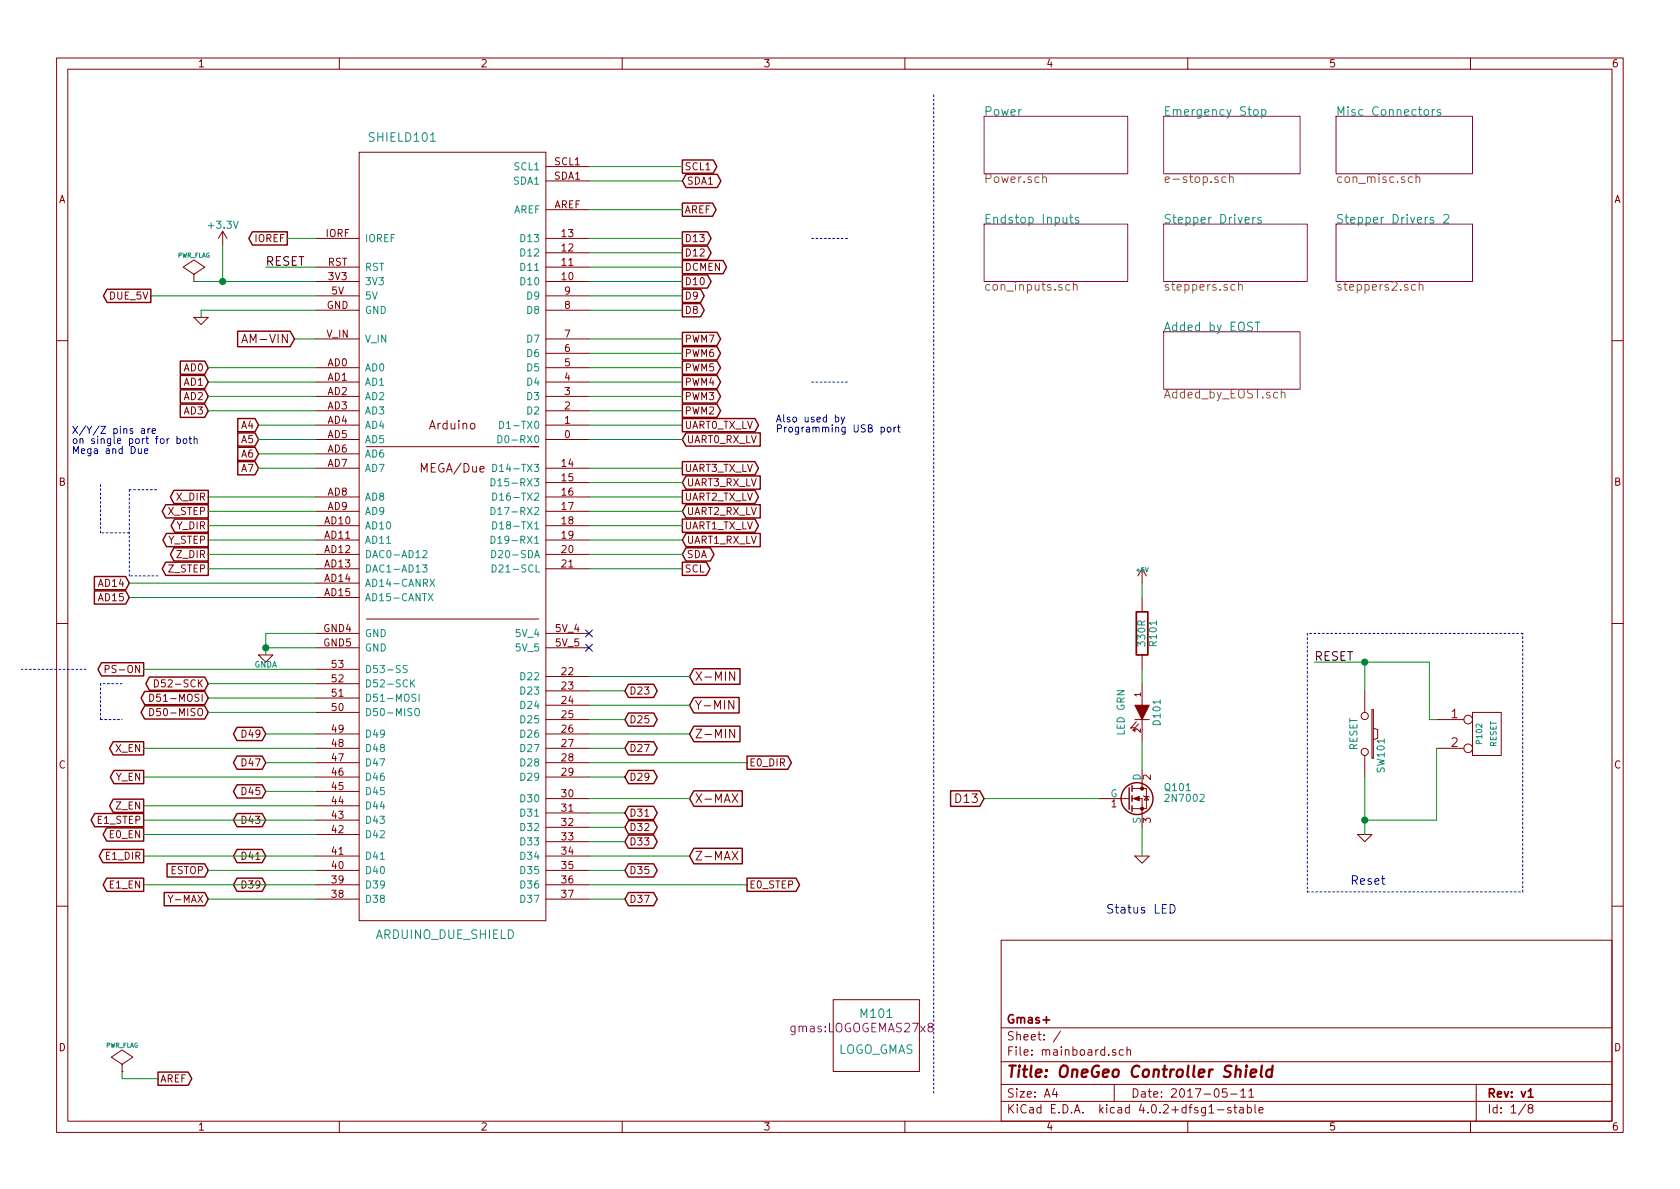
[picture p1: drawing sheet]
EESchema Schematic File Version 2
LIBS:mainboard-rescue
LIBS:power
LIBS:device
LIBS:transistors
LIBS:conn
LIBS:linear
LIBS:regul
LIBS:74xx
LIBS:cmos4000
LIBS:adc-dac
LIBS:memory
LIBS:xilinx
LIBS:microcontrollers
LIBS:dsp
LIBS:microchip
LIBS:analog_switches
LIBS:motorola
LIBS:texas
LIBS:intel
LIBS:audio
LIBS:interface
LIBS:digital-audio
LIBS:philips
LIBS:display
LIBS:cypress
LIBS:siliconi
LIBS:opto
LIBS:atmel
LIBS:contrib
LIBS:valves
LIBS:RMC
LIBS:arduino_shieldsNCL
LIBS:opendous
LIBS:m-bed
LIBS:stepper_drivers
LIBS:dc-dc-dsun
LIBS:gmas
LIBS:mainboard-cache
EELAYER 25 0
EELAYER END
$Descr A4 11693 8268
encoding utf-8
Sheet 1 8
Title "OneGeo Controller Shield"
Date "2017-05-11"
Rev "v1"
Comp "Gmas+"
Comment1 ""
Comment2 ""
Comment3 ""
Comment4 ""
$EndDescr
Text GLabel 900  4050 0    50   Input ~ 0
AD14
Text GLabel 900  4150 0    50   Input ~ 0
AD15
Text GLabel 1450 4750 0    50   BiDi ~ 0
D52-SCK
Text GLabel 1450 4950 0    50   BiDi ~ 0
D50-MISO
Text GLabel 4750 1250 2    50   BiDi ~ 0
SDA1
Text GLabel 4750 1150 2    50   Output ~ 0
SCL1
$Sheet
S 6850 800  1000 400 
U 5239FE5C
F0 "Power" 60
F1 "Power.sch" 60
$EndSheet
Text Notes 5400 3000 0    50   ~ 0
Also used by\nProgramming USB port
Text GLabel 4750 3750 2    50   Input ~ 0
UART1_RX_LV
Text GLabel 4750 3650 2    50   Output ~ 0
UART1_TX_LV
Text GLabel 2000 1650 0    50   Output ~ 0
IOREF
Text GLabel 2050 2350 0    60   Input ~ 0
AM-VIN
$Sheet
S 8100 1550 1000 400 
U 50FC2853
F0 "Stepper Drivers" 60
F1 "steppers.sch" 60
$EndSheet
$Sheet
S 8100 800  950  400 
U 5239FA54
F0 "Emergency Stop" 60
F1 "e-stop.sch" 60
$EndSheet
Text GLabel 1450 6050 0    50   Input ~ 0
ESTOP
$Sheet
S 9300 1550 950  400 
U 51B4E84F
F0 "Stepper Drivers 2" 60
F1 "steppers2.sch" 60
$EndSheet
Text Notes 500  3150 0    50   ~ 0
X/Y/Z pins are\non single port for both\nMega and Due
$Comp
L ARDUINO_DUE_SHIELD SHIELD101
U 1 1
P 3200 3800
F 0 "SHIELD101" H 2800 6650 60  0000 C CNN
F 1 "ARDUINO_DUE_SHIELD" H 3100 1100 60  0000 C CNN
F 2 "RMC:ARDUINO_MEGA_DUE_SHIELD_FOOTPRINT_RMC" H 3200 3800 60  0001 C CNN
F 3 "" H 3200 3800 60  0001 C CNN
	1    3200 3800
	1    0    0    -1  
$EndComp
Text GLabel 1450 4850 0    50   BiDi ~ 0
D51-MOSI
Text GLabel 1000 4650 0    50   Output ~ 0
PS-ON
Text GLabel 1800 3250 0    50   Input ~ 0
A7
Text GLabel 1800 3150 0    50   Input ~ 0
A6
Text GLabel 1450 2850 0    50   Input ~ 0
AD3
$Sheet
S 9300 800  950  400 
U 5176EFAC
F0 "Misc Connectors" 60
F1 "con_misc.sch" 60
$EndSheet
Text GLabel 4750 1850 2    50   Output ~ 0
DCMEN
$Comp
L LOGO_OSHW M101
U 1 1
P 6100 7200
F 0 "M101" H 6100 7350 60  0000 C CNN
F 1 "LOGO_GMAS" H 6100 7100 60  0000 C CNN
F 2 "gmas:LOGOGEMAS27x8" H 6000 7250 60  0000 C CNN
F 3 "" H 6100 7200 60  0001 C CNN
	1    6100 7200
	1    0    0    -1  
$EndComp
Text GLabel 4350 4800 2    50   BiDi ~ 0
D23
Text GLabel 4350 5000 2    50   BiDi ~ 0
D25
Text GLabel 4350 5200 2    50   BiDi ~ 0
D27
Text GLabel 4350 5400 2    50   BiDi ~ 0
D29
Text GLabel 4350 5650 2    50   BiDi ~ 0
D31
Text GLabel 4350 5850 2    50   BiDi ~ 0
D33
Text GLabel 4350 6050 2    50   BiDi ~ 0
D35
Text GLabel 4350 6250 2    50   BiDi ~ 0
D37
Text GLabel 1850 6150 0    50   BiDi ~ 0
D39
Text GLabel 1850 5950 0    50   BiDi ~ 0
D41
Text GLabel 1850 5700 0    50   BiDi ~ 0
D43
Text GLabel 1850 5500 0    50   BiDi ~ 0
D45
Text GLabel 1850 5300 0    50   BiDi ~ 0
D47
Text GLabel 1850 5100 0    50   BiDi ~ 0
D49
Text GLabel 1800 3050 0    50   Input ~ 0
A5
Text GLabel 1800 2950 0    50   Input ~ 0
A4
Text GLabel 4750 3050 2    50   Input ~ 0
UART0_RX_LV
Text GLabel 4750 2950 2    50   Output ~ 0
UART0_TX_LV
Text GLabel 4750 3950 2    50   Output ~ 0
SCL
Text GLabel 4750 3850 2    50   BiDi ~ 0
SDA
Text GLabel 4800 5100 2    60   Input ~ 0
Z-MIN
Text GLabel 4800 5950 2    60   Input ~ 0
Z-MAX
Text GLabel 1450 6250 0    50   Input ~ 0
Y-MAX
Text GLabel 4800 4900 2    60   Input ~ 0
Y-MIN
Text GLabel 4800 4700 2    60   Input ~ 0
X-MIN
Text GLabel 4800 5550 2    60   Input ~ 0
X-MAX
Text GLabel 4750 2450 2    50   Output ~ 0
PWM6
Text GLabel 4750 2550 2    50   Output ~ 0
PWM5
Text GLabel 4750 1950 2    50   Output ~ 0
D10
Text GLabel 4750 2350 2    50   Output ~ 0
PWM7
Text GLabel 4750 2750 2    50   Output ~ 0
PWM3
Text GLabel 4750 2650 2    50   Output ~ 0
PWM4
$Sheet
S 6850 1550 1000 400 
U 50FC37D4
F0 "Endstop Inputs" 60
F1 "con_inputs.sch" 60
$EndSheet
Text GLabel 1450 3950 0    50   Output ~ 0
Z_STEP
Text GLabel 1450 3850 0    50   Output ~ 0
Z_DIR
$Comp
L PWR_FLAG #FLG01
U 1 1
P 1350 1950
F 0 "#FLG01" H 1350 2045 30  0001 C CNN
F 1 "PWR_FLAG" H 1350 2130 30  0000 C CNN
F 2 "" H 1350 1950 60  0001 C CNN
F 3 "" H 1350 1950 60  0001 C CNN
	1    1350 1950
	1    0    0    -1  
$EndComp
Text GLabel 1000 5700 0    50   Output ~ 0
E1_STEP
Text GLabel 1000 5200 0    50   Output ~ 0
X_EN
Text GLabel 1000 5950 0    50   Output ~ 0
E1_DIR
Text GLabel 1000 6150 0    50   Output ~ 0
E1_EN
Text GLabel 5200 5300 2    50   Output ~ 0
E0_DIR
Text GLabel 5200 6150 2    50   Output ~ 0
E0_STEP
Text GLabel 1000 5800 0    50   Output ~ 0
E0_EN
Text GLabel 1450 2750 0    50   Input ~ 0
AD2
Text GLabel 1450 2650 0    50   Input ~ 0
AD1
Text GLabel 1450 2550 0    50   Input ~ 0
AD0
Text GLabel 1000 5600 0    50   Output ~ 0
Z_EN
Text GLabel 1450 3650 0    50   Output ~ 0
Y_DIR
Text GLabel 1450 3750 0    50   Output ~ 0
Y_STEP
Text GLabel 1000 5400 0    50   Output ~ 0
Y_EN
Text GLabel 1450 3450 0    50   Output ~ 0
X_DIR
Text GLabel 1450 3550 0    50   Output ~ 0
X_STEP
Text Notes 9400 6150 0    60   ~ 0
Reset
Text Notes 7700 6350 0    60   ~ 0
Status LED
$Comp
L GND-RESCUE-mainboard #PWR02
U 1 1
P 9500 5800
F 0 "#PWR02" H 9500 5800 30  0001 C CNN
F 1 "GND" H 9500 5730 30  0001 C CNN
F 2 "" H 9500 5800 60  0001 C CNN
F 3 "" H 9500 5800 60  0001 C CNN
	1    9500 5800
	1    0    0    -1  
$EndComp
$Comp
L SW_PUSH SW101
U 1 1
P 9500 5100
F 0 "SW101" H 9650 5210 50  0000 C CNN
F 1 "RESET" H 9500 5020 50  0000 C CNN
F 2 "RMC:SW_6x6_MULTI" H 9500 5100 60  0001 C CNN
F 3 "" H 9500 5100 60  0001 C CNN
	1    9500 5100
	0    1    1    0   
$EndComp
Text Label 9150 4600 0    60   ~ 0
RESET
Text Label 1850 1850 0    60   ~ 0
RESET
$Comp
L GND-RESCUE-mainboard #PWR03
U 1 1
P 7950 5950
F 0 "#PWR03" H 7950 5950 30  0001 C CNN
F 1 "GND" H 7950 5880 30  0001 C CNN
F 2 "" H 7950 5950 60  0001 C CNN
F 3 "" H 7950 5950 60  0001 C CNN
	1    7950 5950
	1    0    0    -1  
$EndComp
$Comp
L LED-RESCUE-mainboard D101
U 1 1
P 7950 4950
F 0 "D101" H 7950 5050 50  0000 C CNN
F 1 "LED GRN" H 7950 4800 50  0000 C CNN
F 2 "RMC:LED-0805_GREEN" H 7950 4600 60  0001 C CNN
F 3 "" H 7950 4950 60  0001 C CNN
	1    7950 4950
	0    1    1    0   
$EndComp
$Comp
L R-RESCUE-mainboard R101
U 1 1
P 7950 4400
F 0 "R101" V 8030 4400 50  0000 C CNN
F 1 "330R" V 7950 4400 50  0000 C CNN
F 2 "opendous:SM0805_Opendous" V 7500 4400 60  0001 C CNN
F 3 "" H 7950 4400 60  0001 C CNN
	1    7950 4400
	1    0    0    -1  
$EndComp
$Comp
L GND-RESCUE-mainboard #PWR04
U 1 1
P 1400 2200
F 0 "#PWR04" H 1400 2200 30  0001 C CNN
F 1 "GND" H 1400 2130 30  0001 C CNN
F 2 "" H 1400 2200 60  0001 C CNN
F 3 "" H 1400 2200 60  0001 C CNN
	1    1400 2200
	1    0    0    -1  
$EndComp
Text GLabel 4750 2050 2    50   Output ~ 0
D9
Text GLabel 4750 3350 2    50   Input ~ 0
UART3_RX_LV
Text GLabel 4750 3250 2    50   Output ~ 0
UART3_TX_LV
Text GLabel 4750 3550 2    50   Input ~ 0
UART2_RX_LV
Text GLabel 4750 3450 2    50   Output ~ 0
UART2_TX_LV
Text GLabel 4750 1750 2    50   Output ~ 0
D12
Text GLabel 4750 2150 2    50   Output ~ 0
D8
Text GLabel 4350 5750 2    50   BiDi ~ 0
D32
Text GLabel 4750 1650 2    50   Output ~ 0
D13
$Comp
L CONN_2 P102
U 1 1
P 10350 5100
F 0 "P102" V 10300 5100 40  0000 C CNN
F 1 "RESET" V 10400 5100 40  0000 C CNN
F 2 "w_pin_strip:pin_strip_2" H 10350 5100 60  0001 C CNN
F 3 "" H 10350 5100 60  0000 C CNN
	1    10350 5100
	1    0    0    -1  
$EndComp
Text GLabel 1050 2050 0    50   Output ~ 0
DUE_5V
NoConn ~ 4100 4400
NoConn ~ 4100 4500
Text GLabel 4750 1450 2    50   Output ~ 0
AREF
$Comp
L GNDA-RESCUE-mainboard #PWR05
U 1 1
P 1850 4550
F 0 "#PWR05" H 1850 4550 40  0001 C CNN
F 1 "GNDA" H 1850 4480 40  0000 C CNN
F 2 "" H 1850 4550 60  0000 C CNN
F 3 "" H 1850 4550 60  0000 C CNN
	1    1850 4550
	1    0    0    -1  
$EndComp
$Comp
L +5V #PWR06
U 1 1
P 7950 4050
F 0 "#PWR06" H 7950 4140 20  0001 C CNN
F 1 "+5V" H 7950 4140 30  0000 C CNN
F 2 "" H 7950 4050 60  0000 C CNN
F 3 "" H 7950 4050 60  0000 C CNN
	1    7950 4050
	1    0    0    -1  
$EndComp
Text GLabel 1100 7500 2    50   Output ~ 0
AREF
$Comp
L PWR_FLAG #FLG07
U 1 1
P 850 7450
F 0 "#FLG07" H 850 7545 30  0001 C CNN
F 1 "PWR_FLAG" H 850 7630 30  0000 C CNN
F 2 "" H 850 7450 60  0001 C CNN
F 3 "" H 850 7450 60  0001 C CNN
	1    850  7450
	1    0    0    -1  
$EndComp
$Comp
L +3.3V #PWR08
U 1 1
P 1550 1700
F 0 "#PWR08" H 1550 1550 50  0001 C CNN
F 1 "+3.3V" H 1550 1840 50  0000 C CNN
F 2 "" H 1550 1700 50  0000 C CNN
F 3 "" H 1550 1700 50  0000 C CNN
	1    1550 1700
	1    0    0    -1  
$EndComp
$Sheet
S 8100 2300 950  400 
U 58DC0AE7
F0 "Added by EOST" 60
F1 "Added_by_EOST.sch" 60
$EndSheet
Text GLabel 4750 2850 2    50   Output ~ 0
PWM2
$Comp
L IRLIZ44N Q101
U 1 1
P 7850 5550
F 0 "Q101" H 8100 5625 50  0000 L CNN
F 1 "2N7002" H 8100 5550 50  0000 L CNN
F 2 "w_smd_trans:sot23" H 8100 5475 50  0001 L CIN
F 3 "" H 7850 5550 50  0001 L CNN
	1    7850 5550
	1    0    0    -1  
$EndComp
Text GLabel 6850 5550 0    60   Input ~ 0
D13
Wire Wire Line
	2200 4150 900  4150
Wire Notes Line
	1100 4000 900  4000
Wire Notes Line
	900  4000 900  3400
Wire Wire Line
	4800 4700 4100 4700
Wire Wire Line
	1450 3650 2200 3650
Wire Wire Line
	1450 3850 2200 3850
Wire Wire Line
	1000 5800 2200 5800
Wire Wire Line
	4100 6250 4350 6250
Wire Wire Line
	4100 5850 4350 5850
Wire Wire Line
	4100 5650 4350 5650
Wire Wire Line
	4100 5200 4350 5200
Wire Wire Line
	4100 4800 4350 4800
Wire Wire Line
	1000 5950 2200 5950
Wire Wire Line
	1000 5700 2200 5700
Wire Wire Line
	4750 3450 4100 3450
Wire Wire Line
	4100 2950 4750 2950
Wire Wire Line
	4750 3850 4100 3850
Wire Wire Line
	4750 3250 4100 3250
Wire Wire Line
	4100 2850 4750 2850
Wire Wire Line
	4750 2150 4100 2150
Wire Wire Line
	4750 1950 4100 1950
Wire Wire Line
	4750 2650 4100 2650
Wire Wire Line
	4750 2550 4100 2550
Wire Wire Line
	4750 1850 4100 1850
Wire Notes Line
	10600 6200 10600 4400
Wire Notes Line
	10600 4400 9100 4400
Wire Wire Line
	1000 5400 2200 5400
Wire Wire Line
	1350 1950 2200 1950
Wire Wire Line
	4100 6150 5200 6150
Wire Wire Line
	4100 4900 4800 4900
Wire Wire Line
	4100 5300 5200 5300
Wire Wire Line
	4100 5950 4800 5950
Wire Wire Line
	2200 3950 1450 3950
Wire Wire Line
	2200 3250 1800 3250
Wire Wire Line
	2200 2750 1450 2750
Wire Wire Line
	2200 2550 1450 2550
Wire Wire Line
	9500 5400 9500 5800
Wire Wire Line
	6850 5550 7650 5550
Wire Wire Line
	7950 5750 7950 5950
Wire Wire Line
	1550 1950 1550 1700
Wire Wire Line
	7950 4750 7950 4650
Wire Wire Line
	1850 1850 2200 1850
Wire Wire Line
	2050 2350 2200 2350
Wire Wire Line
	1450 2650 2200 2650
Wire Wire Line
	2200 3150 1800 3150
Wire Wire Line
	1450 3450 2200 3450
Wire Wire Line
	900  4050 2200 4050
Wire Wire Line
	2200 6250 1450 6250
Wire Wire Line
	4800 5550 4100 5550
Wire Wire Line
	4800 5100 4100 5100
Wire Wire Line
	1450 4750 2200 4750
Wire Wire Line
	1450 4950 2200 4950
Wire Wire Line
	1450 4850 2200 4850
Wire Wire Line
	2200 1650 2000 1650
Wire Wire Line
	4750 1150 4100 1150
Wire Wire Line
	4750 1250 4100 1250
Connection ~ 1550 1950
Wire Wire Line
	2200 5200 1000 5200
Wire Wire Line
	4750 1650 4100 1650
Wire Notes Line
	9100 4400 9100 6200
Wire Notes Line
	9100 6200 10600 6200
Wire Wire Line
	4750 2450 4100 2450
Wire Wire Line
	4750 2050 4100 2050
Wire Wire Line
	4750 1750 4100 1750
Wire Wire Line
	4750 2750 4100 2750
Wire Wire Line
	4100 3350 4750 3350
Wire Wire Line
	4100 3750 4750 3750
Wire Wire Line
	4750 3650 4100 3650
Wire Wire Line
	4750 3950 4100 3950
Wire Wire Line
	4750 3050 4100 3050
Wire Wire Line
	1800 2950 2200 2950
Wire Wire Line
	1800 3050 2200 3050
Wire Wire Line
	2200 5600 1000 5600
Wire Wire Line
	1000 4650 2200 4650
Wire Wire Line
	4100 3550 4750 3550
Wire Wire Line
	1000 6150 2200 6150
Wire Wire Line
	4100 5000 4350 5000
Wire Wire Line
	4100 5400 4350 5400
Wire Wire Line
	4350 6050 4100 6050
Wire Wire Line
	4750 2350 4100 2350
Wire Wire Line
	1450 6050 2200 6050
Wire Wire Line
	9150 4600 9950 4600
Wire Wire Line
	9500 4600 9500 4800
Wire Wire Line
	1450 2850 2200 2850
Wire Wire Line
	1450 3750 2200 3750
Wire Wire Line
	1450 3550 2200 3550
Wire Notes Line
	6500 650  6500 7600
Wire Wire Line
	2200 2150 1400 2150
Wire Wire Line
	1400 2150 1400 2200
Wire Notes Line
	900  3400 1100 3400
Wire Notes Line
	5650 1650 5900 1650
Wire Notes Line
	900  3700 700  3700
Wire Notes Line
	700  3700 700  3350
Wire Notes Line
	850  4750 700  4750
Wire Notes Line
	700  4750 700  5000
Wire Notes Line
	700  5000 850  5000
Wire Notes Line
	600  4650 150  4650
Wire Notes Line
	5650 2650 5900 2650
Wire Wire Line
	9950 4600 9950 5000
Wire Wire Line
	9950 5000 10000 5000
Connection ~ 9500 4600
Wire Wire Line
	10000 5200 10000 5700
Wire Wire Line
	10000 5700 9500 5700
Connection ~ 9500 5700
Wire Wire Line
	2200 2050 1050 2050
Wire Wire Line
	4750 1450 4100 1450
Wire Wire Line
	2200 4500 1850 4500
Wire Wire Line
	1850 4400 1850 4550
Connection ~ 1850 4500
Wire Wire Line
	7950 4050 7950 4150
Wire Wire Line
	1100 7500 850  7500
Wire Wire Line
	850  7500 850  7450
Wire Wire Line
	7950 5150 7950 5350
Wire Wire Line
	2200 5100 1850 5100
Wire Wire Line
	1850 5300 2200 5300
Wire Wire Line
	1850 5500 2200 5500
Wire Wire Line
	4100 5750 4350 5750
Wire Wire Line
	2200 4400 1850 4400
$EndSCHEMATC
